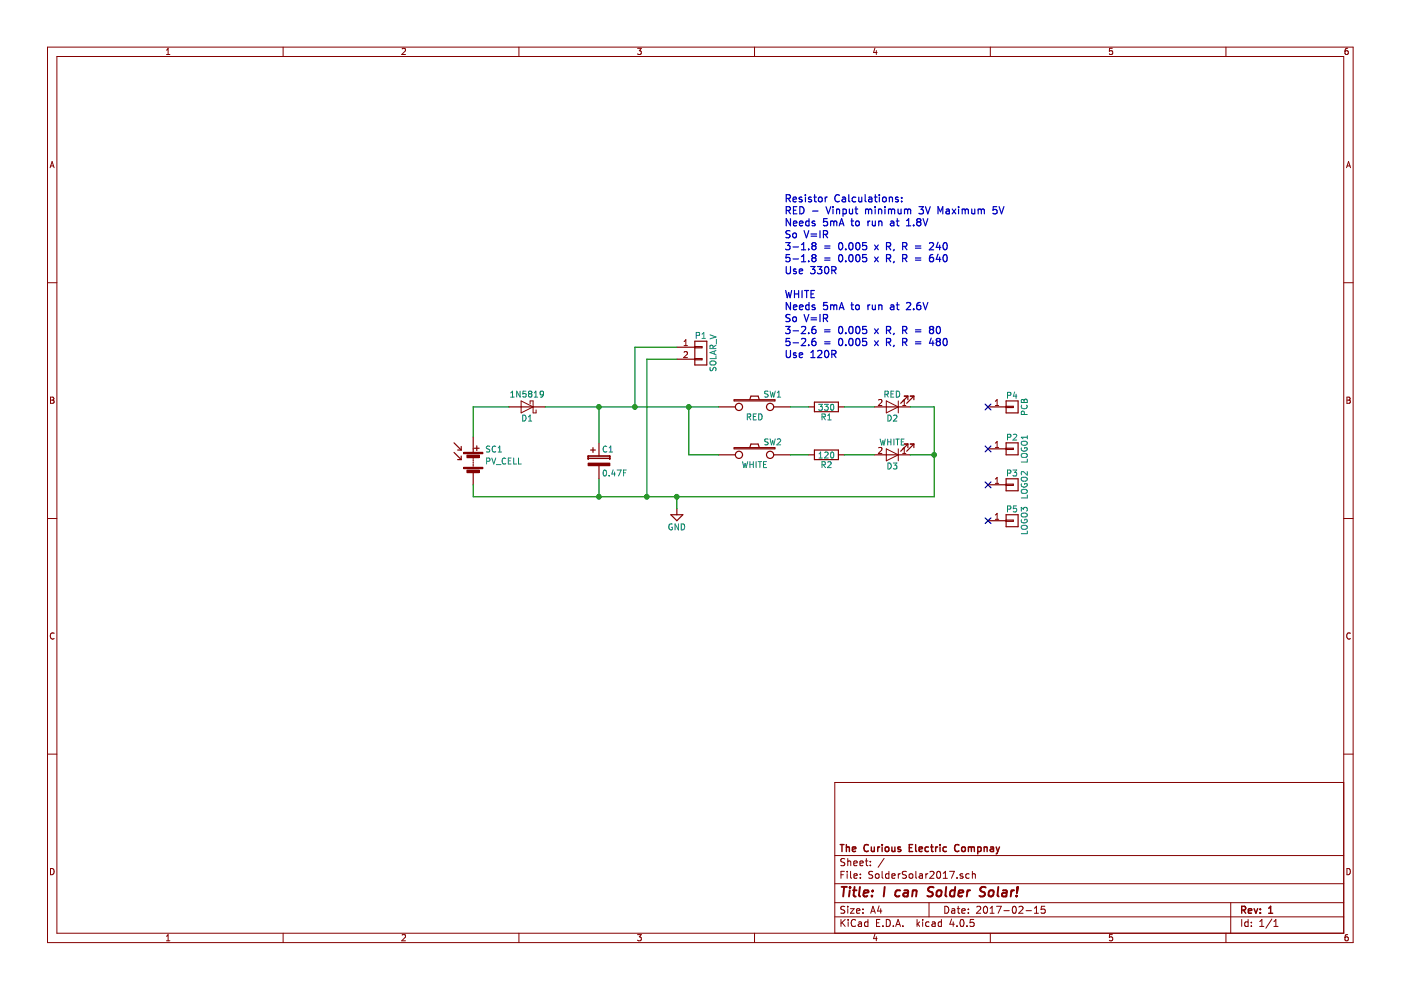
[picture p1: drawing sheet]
EESchema Schematic File Version 4
EELAYER 30 0
EELAYER END
$Descr A4 11693 8268
encoding utf-8
Sheet 1 1
Title "I can Solder Solar!"
Date "2017-02-15"
Rev "1"
Comp "The Curious Electric Compnay"
Comment1 ""
Comment2 ""
Comment3 ""
Comment4 ""
$EndDescr
$Comp
L SolderSolar-rescue:LED-RESCUE-SolderSolar2017 D2
U 1 1
P 7450 3400
F 0 "D2" H 7450 3500 50  0000 C CNN
F 1 "RED" H 7450 3300 50  0000 C CNN
F 2 "REInnovationFootprint:TH_LED-5MM_larg_pad_90degrees" H 7450 3400 50  0001 C CNN
F 3 "" H 7450 3400 50  0000 C CNN
	1    7450 3400
	-1   0    0    1   
$EndComp
$Comp
L SolderSolar-rescue:LED-RESCUE-SolderSolar2017 D3
U 1 1
P 7450 3800
F 0 "D3" H 7450 3900 50  0000 C CNN
F 1 "WHITE" H 7450 3700 50  0000 C CNN
F 2 "REInnovationFootprint:TH_LED-5MM_larg_pad_90degrees" H 7450 3800 50  0001 C CNN
F 3 "" H 7450 3800 50  0000 C CNN
	1    7450 3800
	-1   0    0    1   
$EndComp
$Comp
L Device:CP C1
U 1 1
P 5000 3850
F 0 "C1" H 5025 3950 50  0000 L CNN
F 1 "0.47F" H 5025 3750 50  0000 L CNN
F 2 "REInnovationFootprint:C_0_47F_SuperCap" H 5038 3700 50  0001 C CNN
F 3 "" H 5000 3850 50  0000 C CNN
F 4 "~" H 5000 3850 60  0001 C CNN "Description"
F 5 "~" H 5000 3850 60  0001 C CNN "Notes"
F 6 "~" H 5000 3850 60  0001 C CNN "Manufacturer"
F 7 "~" H 5000 3850 60  0001 C CNN "Manufacturer Part No"
F 8 "~" H 5000 3850 60  0001 C CNN "Supplier 1"
F 9 "~" H 5000 3850 60  0001 C CNN "Supplier 1 Part No"
F 10 "~" H 5000 3850 60  0001 C CNN "Supplier 2"
F 11 "~" H 5000 3850 60  0001 C CNN "Supplier 2 Part No"
F 12 "~" H 5000 3850 60  0001 C CNN "Cost"
	1    5000 3850
	1    0    0    -1  
$EndComp
$Comp
L Device:Solar_Cells SC1
U 1 1
P 3950 3850
F 0 "SC1" H 4050 3950 50  0000 L CNN
F 1 "PV_CELL" H 4050 3850 50  0000 L CNN
F 2 "REInnovationFootprint:PV_50x30mm_NoOutline" V 3950 3910 50  0001 C CNN
F 3 "" V 3950 3910 50  0000 C CNN
	1    3950 3850
	1    0    0    -1  
$EndComp
$Comp
L Device:R R1
U 1 1
P 6900 3400
F 0 "R1" V 6980 3400 50  0000 C CNN
F 1 "330" V 6900 3400 50  0000 C CNN
F 2 "REInnovationFootprint:TH_Resistor_1" V 6830 3400 50  0001 C CNN
F 3 "" H 6900 3400 50  0000 C CNN
	1    6900 3400
	0    1    1    0   
$EndComp
$Comp
L Device:R R2
U 1 1
P 6900 3800
F 0 "R2" V 6980 3800 50  0000 C CNN
F 1 "120" V 6900 3800 50  0000 C CNN
F 2 "REInnovationFootprint:TH_Resistor_1" V 6830 3800 50  0001 C CNN
F 3 "" H 6900 3800 50  0000 C CNN
	1    6900 3800
	0    1    1    0   
$EndComp
$Comp
L Device:D_Schottky D1
U 1 1
P 4400 3400
F 0 "D1" H 4400 3500 50  0000 C CNN
F 1 "1N5819" H 4400 3300 50  0000 C CNN
F 2 "REInnovationFootprint:TH_Diode_1" H 4400 3400 50  0001 C CNN
F 3 "" H 4400 3400 50  0000 C CNN
	1    4400 3400
	-1   0    0    1   
$EndComp
$Comp
L SolderSolar-rescue:SW_PUSH SW1
U 1 1
P 6300 3400
F 0 "SW1" H 6450 3510 50  0000 C CNN
F 1 "RED" H 6300 3320 50  0000 C CNN
F 2 "REInnovationFootprint:TH_FRONT_SW" H 6300 3400 60  0001 C CNN
F 3 "" H 6300 3400 60  0000 C CNN
	1    6300 3400
	1    0    0    -1  
$EndComp
$Comp
L SolderSolar-rescue:SW_PUSH SW2
U 1 1
P 6300 3800
F 0 "SW2" H 6450 3910 50  0000 C CNN
F 1 "WHITE" H 6300 3720 50  0000 C CNN
F 2 "REInnovationFootprint:TH_FRONT_SW" H 6300 3800 60  0001 C CNN
F 3 "" H 6300 3800 60  0000 C CNN
	1    6300 3800
	1    0    0    -1  
$EndComp
$Comp
L conn:CONN_01X01 P4
U 1 1
P 8450 3400
F 0 "P4" H 8450 3500 50  0000 C CNN
F 1 "PCB" V 8550 3400 50  0000 C CNN
F 2 "REInnovationFootprint:PV_50x30mmEdgeCut" H 8450 3400 50  0001 C CNN
F 3 "" H 8450 3400 50  0000 C CNN
	1    8450 3400
	1    0    0    -1  
$EndComp
$Comp
L conn:CONN_01X01 P2
U 1 1
P 8450 3750
F 0 "P2" H 8450 3850 50  0000 C CNN
F 1 "LOGO1" V 8550 3750 50  0000 C CNN
F 2 "CuriousElectric3:CEC_Globe_10mm_FCU" H 8450 3750 50  0001 C CNN
F 3 "" H 8450 3750 50  0000 C CNN
	1    8450 3750
	1    0    0    -1  
$EndComp
$Comp
L conn:CONN_01X01 P3
U 1 1
P 8450 4050
F 0 "P3" H 8450 4150 50  0000 C CNN
F 1 "LOGO2" V 8550 4050 50  0000 C CNN
F 2 "CuriousElectric3:TCEC_Words_13mm" H 8450 4050 50  0001 C CNN
F 3 "" H 8450 4050 50  0000 C CNN
	1    8450 4050
	1    0    0    -1  
$EndComp
$Comp
L power:GND #PWR01
U 1 1
P 5650 4250
F 0 "#PWR01" H 5650 4000 50  0001 C CNN
F 1 "GND" H 5650 4100 50  0000 C CNN
F 2 "" H 5650 4250 50  0000 C CNN
F 3 "" H 5650 4250 50  0000 C CNN
	1    5650 4250
	1    0    0    -1  
$EndComp
Wire Wire Line
	3950 3650 3950 3400
Wire Wire Line
	3950 3400 4250 3400
Wire Wire Line
	4550 3400 5000 3400
Wire Wire Line
	3950 4050 3950 4150
Wire Wire Line
	3950 4150 5000 4150
Wire Wire Line
	7800 4150 7800 3800
Wire Wire Line
	7800 3400 7600 3400
Wire Wire Line
	7600 3800 7800 3800
Connection ~ 7800 3800
Wire Wire Line
	7050 3800 7300 3800
Wire Wire Line
	7050 3400 7300 3400
Wire Wire Line
	6600 3400 6750 3400
Wire Wire Line
	6600 3800 6750 3800
Wire Wire Line
	6000 3800 5750 3800
Wire Wire Line
	5750 3800 5750 3400
Connection ~ 5750 3400
Wire Wire Line
	5000 3700 5000 3400
Connection ~ 5000 3400
Wire Wire Line
	5000 4000 5000 4150
Connection ~ 5000 4150
Wire Wire Line
	5650 4250 5650 4150
Connection ~ 5650 4150
NoConn ~ 8250 3400
NoConn ~ 8250 3750
NoConn ~ 8250 4050
Text Notes 6550 3000 0    60   ~ 0
Resistor Calculations:\nRED - Vinput minimum 3V Maximum 5V\nNeeds 5mA to run at 1.8V\nSo V=IR \n3-1.8 = 0.005 x R, R = 240\n5-1.8 = 0.005 x R, R = 640\nUse 330R\n\nWHITE\nNeeds 5mA to run at 2.6V\nSo V=IR \n3-2.6 = 0.005 x R, R = 80\n5-2.6 = 0.005 x R, R = 480\nUse 120R\n
$Comp
L conn:CONN_01X02 P1
U 1 1
P 5850 2950
F 0 "P1" H 5850 3100 50  0000 C CNN
F 1 "SOLAR_V" V 5950 2950 50  0000 C CNN
F 2 "matts_components:SIL-2_wide_lg_pad" H 5850 2950 50  0001 C CNN
F 3 "" H 5850 2950 50  0000 C CNN
	1    5850 2950
	1    0    0    -1  
$EndComp
Wire Wire Line
	5650 3000 5400 3000
Wire Wire Line
	5400 3000 5400 4150
Connection ~ 5400 4150
Wire Wire Line
	5650 2900 5300 2900
Wire Wire Line
	5300 2900 5300 3400
Connection ~ 5300 3400
$Comp
L conn:CONN_01X01 P5
U 1 1
P 8450 4350
F 0 "P5" H 8450 4450 50  0000 C CNN
F 1 "LOGO3" V 8550 4350 50  0000 C CNN
F 2 "CuriousElectric3:TCEC_Words_13mm FCu" H 8450 4350 50  0001 C CNN
F 3 "" H 8450 4350 50  0000 C CNN
	1    8450 4350
	1    0    0    -1  
$EndComp
NoConn ~ 8250 4350
Wire Wire Line
	7800 3800 7800 3400
Wire Wire Line
	5750 3400 6000 3400
Wire Wire Line
	5000 3400 5300 3400
Wire Wire Line
	5000 4150 5400 4150
Wire Wire Line
	5650 4150 7800 4150
Wire Wire Line
	5400 4150 5650 4150
Wire Wire Line
	5300 3400 5750 3400
$EndSCHEMATC
